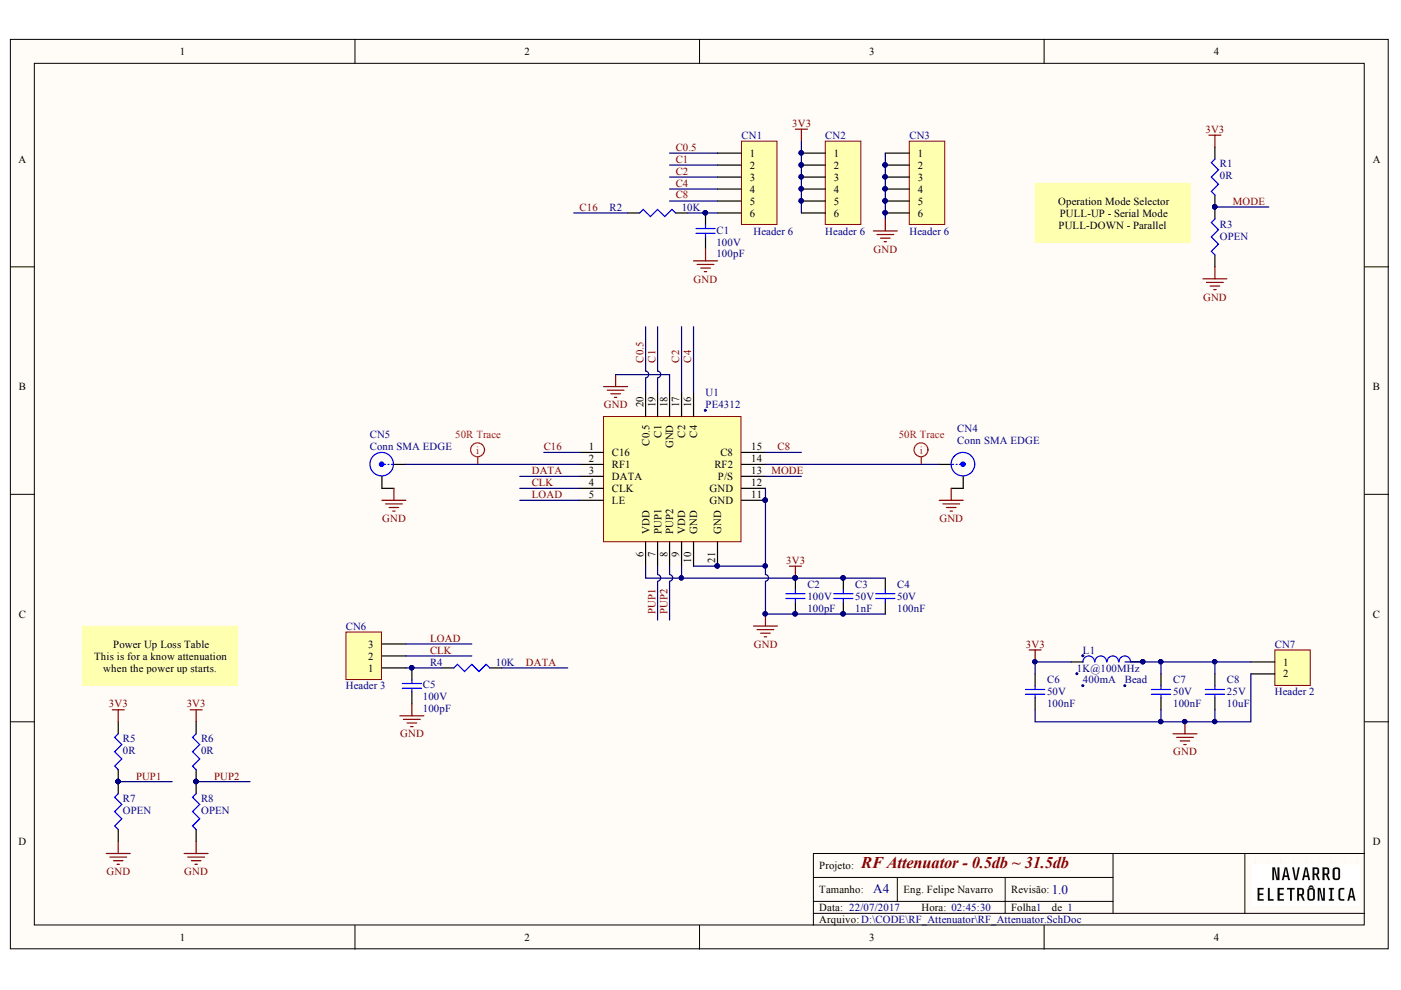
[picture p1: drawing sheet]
# Altium project RF_Attenuator.PrjPcb
1 sheet, 25 parts. Net scope: global (net labels, ports and power ports of the same name join across sheets).
Board file: RF_Attenuator.PcbDoc

## Sheet RF_Attenuator.SchDoc: RF Attenuator - 0.5db ~ 31.5db
size A4; Organization: Altium Limited; Address1: L3, 12a Rodborough Rd; Address2: Frenchs Forest; Address3: NSW; Address4: Australia 2086; Revision: 1.0; SheetNumber: 1; SheetTotal: 1

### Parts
C1  value 100pF  Tensão: 100V  [CC0603]  (hidden comment: Capacitor Cerâmico)
C2  value 100pF  Tensão: 100V  [CC0603]  (hidden comment: Capacitor Cerâmico)
C3  value 1nF  Tensão: 50V  [CC0603]  (hidden comment: Capacitor Cerâmico)
C4  value 100nF  Tensão: 50V  [CC0603]  (hidden comment: Capacitor Cerâmico)
C5  value 100pF  Tensão: 100V  [CC0603]  (hidden comment: Capacitor Cerâmico)
C6  value 100nF  Tensão: 50V  [CC0603]  (hidden comment: Capacitor Cerâmico)
C7  value 100nF  Tensão: 50V  [CC0603]  (hidden comment: Capacitor Cerâmico)
C8  value 10uF  Tensão: 25V  [CC0805]  (hidden comment: Capacitor Cerâmico)
CN1  Header 6  [CONN HDR1X6]
CN2  Header 6  [CONN HDR1X6]
CN3  Header 6  [CONN HDR1X6]
CN4  Conn SMA EDGE  [CONN SMA EDGE MOUNT]
CN5  Conn SMA EDGE  [CONN SMA EDGE MOUNT]
CN6  Header 3  [CONN HDR1X3]
CN7  Header 2  [CONN HDR1X2]
L1  Bead  value 1K@100MHz  Corrente: 400mA  [CC0603]
R1  value 0R  [CC0603]  (hidden comment: Resistor)
R2  value 10K  [CC0603]  (hidden comment: Resistor)
R3  value OPEN  [CC0603]  (hidden comment: Resistor Open)  (no BOM)
R4  value 10K  [CC0603]  (hidden comment: Resistor)
R5  value 0R  [CC0603]  (hidden comment: Resistor)
R6  value 0R  [CC0603]  (hidden comment: Resistor)
R7  value OPEN  [CC0603]  (hidden comment: Resistor Open)  (no BOM)
R8  value OPEN  [CC0603]  (hidden comment: Resistor Open)  (no BOM)
U1  PE4312  [QFN4X4-20N]

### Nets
3V3: C2.2 C3.2 C4.2 C6.2 CN2.1 CN2.2 CN2.3 CN2.4 CN2.5 CN2.6 L1.1 R1.2 R5.2 R6.2 U1.6(VDD) U1.9(VDD)
GND: C1.1 C2.1 C3.1 C4.1 C5.1 C6.1 C7.1 C8.1 CN3.1 CN3.2 CN3.3 CN3.4 CN3.5 CN3.6 CN4.G CN5.G CN7.2 R3.1 R7.1 R8.1 U1.10(GND) U1.11(GND) U1.12(GND) U1.18(GND) U1.21(GND)
C0.5: CN1.1 U1.20(C0.5)
C1: CN1.2 U1.19(C1)
C2: CN1.3 U1.17(C2)
C4: CN1.4 U1.16(C4)
C8: CN1.5 U1.15(C8)
C16: R2.1 U1.1(C16)
CLK: CN6.2 U1.4(CLK)
DATA: R4.2 U1.3(DATA)
LOAD: CN6.3 U1.5(LE)
MODE: R1.1 R3.2 U1.13(P/S)
PUP1: R5.1 R7.2 U1.7(PUP1)
PUP2: R6.1 R8.2 U1.8(PUP2)
NetC1_2: C1.2 CN1.6 R2.2
NetC5_2: C5.2 CN6.1 R4.1
NetC7_2: C7.2 C8.2 CN7.1 L1.2
NetCN4_S: CN4.S U1.14(RF2)
NetCN5_S: CN5.S U1.2(RF1)

### Layout directives
rule Width Constraint [Pref Width = 1.4mm    Min Width = 1.4mm    Max Width = 1.4mm]; rule Clearance Constraint [Clearance = 0.25mm]: NetCN4_S, NetCN5_S

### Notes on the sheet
- Operation Mode Selector
  PULL-UP - Serial Mode
  PULL-DOWN - Parallel Mode
- Power Up Loss Table
  This is for a know attenuation when the power up starts. Refeer to the Datasheet for proper information.
